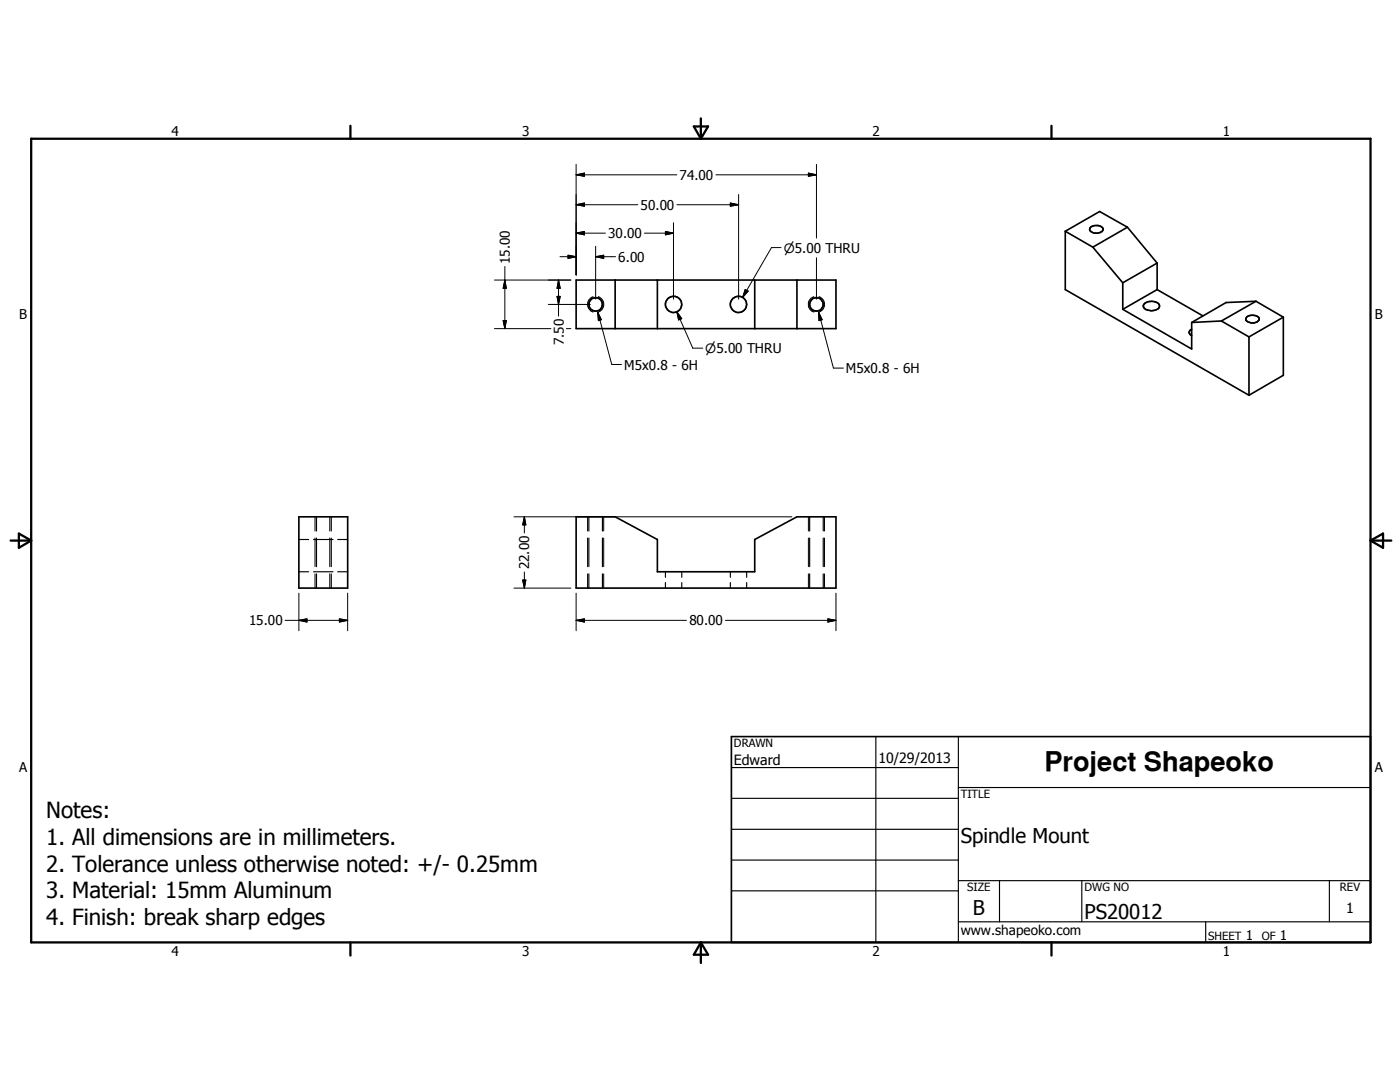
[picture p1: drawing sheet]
<svg xmlns="http://www.w3.org/2000/svg" width="279mm" height="216mm" viewBox="0 0 279 216" stroke-linecap="round" stroke-linejoin="round" font-family="sans-serif">
<g fill="none" stroke="#000" stroke-width=".33">
<path d="M115 55.9h51.8v9.7h-51.8zM122.8 55.9v9.7M131.2 55.9v9.7M150.6 55.9v9.7M159 55.9v9.7M212.6 46.1l5.5 3.2M212.6 46.1v11.7l36.7 21.1M217.6 45.5a1.94 1.94 0 0 1 2-.4 .64 .64 0 0 1 .5 .7 .64 .64 0 0 1-.5 .6 1.85 1.85 0 0 1-2.1-.4zM218.1 49.3l6 7.1M224.1 56.4v5.3M225 45.3l-6.9 4M225 45.3l-5.5-3.1-6.9 3.9"/>
<path d="M225 45.3l5.9 7.2M230.9 52.5l-6.8 3.9M230.9 57.8l-6.8 3.9M230.9 52.5v5.3M230.9 57.8l9.2 5.2M224.1 61.7l13.7 7.9v-5.3M228.3 60.7a2.05 2.05 0 0 1 3.1 .2 1.11 1.11 0 0 1-1.3 1.1 1.85 1.85 0 0 1-1.9-.9zM237.8 65.7a.65 .65 0 0 0-.5 .6 .65 .65 0 0 0 .5 .7M243.8 64.1l-6 .2M243.8 64.1l5.5 3.1M248.8 63.3a1.89 1.89 0 0 1 2.5 .2 1.26 1.26 0 0 1-1.9 .8 .65 .65 0 0 1-.7-.3 .65 .65 0 0 1 .1-.7zM249.3 67.2v11.7"/>
<path d="M250.7 60.1l-6 .3-6.9 3.9M250.7 60.1l-6.9 4M250.7 60.1l5.4 3.2M256.1 63.3l-6.8 3.9M256.1 63.3v11.6l-6.8 4M59.6 103.1h9.8v14.2h-9.8zM115 103.1h7.8l8.4 4.6v6.4h19.4v-6.4l8.4-4.6h7.8v14.2h-51.8zM146 147h127.5v41h-127.5z"/>
<circle cx="118.9" cy="60.7" r="1.34"/>
<circle cx="134.4" cy="60.7" r="1.62"/>
<circle cx="147.4" cy="60.7" r="1.63"/>
<circle cx="162.9" cy="60.7" r="1.35"/>
</g>
<g fill="none" stroke="#000" stroke-width=".23">
<path d="M59.6 107.7h2M59.6 114.1h2M62.6 107.7h3.9M62.6 114.1h3.9M63.2 103.1v2.9M63.2 107.4v5.7M63.2 114.5v2.8M65.8 103.1v2.9M65.8 107.4v5.7M65.8 114.5v2.8M67.4 107.7h2M67.4 114.1h2"/>
<path d="M117.5 103.1v2.9M117.5 107.4v5.7M117.5 114.5v2.8M120.2 103.1v2.9M120.2 107.4v5.7M120.2 114.5v2.8M132.8 114.1v1.1M132.8 116.2v1.1M136.1 114.1v1.1M136.1 116.2v1.1M145.8 114.1v1.1M145.8 116.2v1.1"/>
<path d="M149 114.1v1.1M149 116.2v1.1M161.6 103.1v2.9M161.6 107.4v5.7M161.6 114.5v2.8M164.3 103.1v2.9M164.3 107.4v5.7M164.3 114.5v2.8M146 153.2h45.3M146 159.3h45.3M174.8 147v41M191.3 157.1h82.2"/>
<path d="M191.3 147v41M146 165.5h45.3M146 171.6h45.3M146 177.8h45.3M191.3 175.7h82.2M199.5 175.7v8.2M215.9 175.7v8.2M265.3 175.7v8.2M191.3 183.9h82.2M240.6 183.9v4.1"/>
</g>
<g fill="none" stroke="#000" stroke-width=".2">
<path d="M115 34.9l1.6-.4v.7zM115 32.8v22.1M115 34.9h20.1M142.9 34.9h20M147.4 38.8v20.9M161.3 34.5l1.6 .4-1.6 .3zM162.9 32.8v14.7M98.7 55.9h15.2M100.8 55.9l.2 1.6h-.6zM100.8 53.2v12.4M111.2 59.1h.6l-.3 1.6zM111.5 55.9l.3 1.6h-.6z"/>
<path d="M111.5 55.9v7.2M111.8 51.2h3.2M113.4 50.9l1.6 .3-1.6 .4zM115 46.5l1.6-.3v.7zM115 40.9l1.6-.4v.6zM115 46.5h5.8M115 40.9h12.3M118.4 59.2a1.6 1.6 0 0 0-1.1 1.5 1.6 1.6 0 0 0 1.1 1.6M118.9 51.2l1.6-.3v.7zM118.9 51.2h4M118.9 49.1v10.6M119.4 59.2a1.56 1.56 0 0 1 .8 2.5l-.8 .6"/>
<path d="M128.6 46.5h5.8M132.8 46.2l1.6 .3-1.6 .4zM134.4 44.4v15.3M135.1 40.9h12.3M145.8 40.5l1.6 .4-1.6 .2zM148.7 57.8l.6 .3-1.1 1.3zM155.9 49.4h-1.9l-5.8 10M162.4 59.2a1.59 1.59 0 0 0-1.1 1.5 1.59 1.59 0 0 0 1.1 1.6M162.9 51.4v8.3M163.4 59.2a1.61 1.61 0 0 1 1.1 1.5 1.61 1.61 0 0 1-1.1 1.6M98.7 65.6h11.2M100.4 64h.6l-.2 1.6z"/>
<path d="M109.4 60.7h8.4M113 65.6h.9M119.3 62.3l.7 1.5-.6 .2zM119.3 62.3l2.8 10.4h1.9M135.1 62.2l1 1.4-.7 .2zM135.1 62.2l3.2 7.3h2M163.4 62.3l.7 1.5-.7 .2zM163.4 62.3l2.9 11.1h2M59.6 118.4v7.5M62.9 103.1v2.9M62.9 107.4v5.7M62.9 114.5v2.8"/>
<path d="M66.1 103.1v2.9M66.1 107.4v5.7M66.1 114.5v2.8M69.4 118.4v7.5M102.6 117.3h11.3M102.6 103.1h55.4M104.3 115.7h.6l-.3 1.6zM104.6 103.1l.3 1.6h-.6zM104.6 103.1v3.2M104.6 114.1v3.2M115 118.4v7.5M117.3 103.1v2.9"/>
<path d="M117.3 107.4v5.7M117.3 114.5v2.8M120.5 103.1v2.9M120.5 107.4v5.7M120.5 114.5v2.8M161.3 103.1v2.9M161.3 107.4v5.7M161.3 114.5v2.8M164.5 103.1v2.9M164.5 107.4v5.7M164.5 114.5v2.8M166.8 118.4v7.5"/>
<path d="M56.9 123.8h12.5M59.6 123.8l1.7-.3v.6zM67.7 123.5l1.7 .3-1.7 .3zM115 123.8l1.6-.3v.6zM115 123.8h22M144.8 123.8h22M165.2 123.5l1.6 .3-1.6 .3z"/>
</g>
<g fill="none" stroke="#000" stroke-width=".46">
<path d="M6.2 27.7h267.3v160.3h-267.3zM69.9 25.1v2.6M138.5 25.2h2.8l-1.4 2.5zM139.9 23.6v4.1M209.8 25.1v2.6M2.1 107.9h4.1M3.8 106.5l2.4 1.4-2.4 1.4zM273.5 107.9h4.2M273.5 107.9l2.5-1.4v2.8zM69.9 188v2.7M139.9 188v4.2M139.9 188l1.4 2.5h-2.8z"/>
<path d="M209.8 188v2.7"/>
</g>
<g fill="#000">
<path d="M115 34.9l1.6-.4v.7zM161.3 34.5l1.6 .4-1.6 .3zM100.8 55.9l.2 1.6h-.6zM111.2 59.1h.6l-.3 1.6zM111.5 55.9l.3 1.6h-.6zM113.4 50.9l1.6 .3-1.6 .4zM115 46.5l1.6-.3v.7zM115 40.9l1.6-.4v.6zM118.9 51.2l1.6-.3v.7zM132.8 46.2l1.6 .3-1.6 .4zM145.8 40.5l1.6 .4-1.6 .2zM148.7 57.8l.6 .3-1.1 1.3z"/>
<path d="M100.4 64h.6l-.2 1.6zM119.3 62.3l.7 1.5-.6 .2zM135.1 62.2l1 1.4-.7 .2zM163.4 62.3l.7 1.5-.7 .2zM104.3 115.7h.6l-.3 1.6zM104.6 103.1l.3 1.6h-.6zM59.6 123.8l1.7-.3v.6zM67.7 123.5l1.7 .3-1.7 .3zM115 123.8l1.6-.3v.6zM165.2 123.5l1.6 .3-1.6 .3z"/>
</g>
<text font-size="5.4" x="208.4" y="153.8">Project Shapeoko</text>
<g font-size="4.4">
<text x="9.2" y="163.3">Notes:</text>
<text x="9.2" y="168.6">1. All dimensions are in millimeters.</text>
<text x="9.2" y="173.9">2. Tolerance unless otherwise noted: +/- 0.25mm</text>
<text x="9.2" y="179.3">3. Material: 15mm Aluminum</text>
<text x="9.2" y="184.6">4. Finish: break sharp edges</text>
</g>
<g font-size="4.1">
<text x="191.7" y="168.3">Spindle Mount</text>
<text x="194.2" y="182.5">B</text>
<text x="216.4" y="183.4">PS20012</text>
</g>
<g font-size="2.8">
<text x="146.5" y="152.6">Edward</text>
<text x="175.3" y="152.2">10/29/2013</text>
<text x="268.6" y="182.1">1</text>
</g>
<g font-size="2.7">
<text x="34.2" y="27.1">4</text>
<text x="104.2" y="27.1">3</text>
<text x="174.1" y="27.1">2</text>
<text x="244.1" y="27.1">1</text>
<text x="135.6" y="35.9">74.00</text>
<text x="127.8" y="41.9">50.00</text>
<text x="121.4" y="47.5">30.00</text>
<text x="101.8" y="52.7" transform="rotate(-90 101.8 52.7)">15.00</text>
<text x="123.4" y="52.2">6.00</text>
<text x="3.8" y="63.7">B</text>
<text x="274.4" y="63.7">B</text>
<text x="112.5" y="68.9" transform="rotate(-90 112.5 68.9)">7.50</text>
<text x="124.6" y="73.7">M5x0.8 - 6H</text>
<text x="168.8" y="74.4">M5x0.8 - 6H</text>
<text x="105.6" y="113.6" transform="rotate(-90 105.6 113.6)">22.00</text>
<text x="49.7" y="124.8">15.00</text>
<text x="137.6" y="124.8">80.00</text>
<text x="3.8" y="154.1">A</text>
<text x="274.4" y="154.1">A</text>
<text x="34.2" y="190.7">4</text>
<text x="104.2" y="190.7">3</text>
<text x="174.1" y="190.7">2</text>
<text x="191.7" y="186.5">www.shapeoko.com</text>
<text x="244.1" y="190.7">1</text>
<text x="248.6" y="187.5">1</text>
<text x="255.4" y="187.5">1</text>
</g>
<g font-size="2.6">
<text x="156.4" y="50.4">⌀5.00 THRU</text>
<text x="140.8" y="70.5">⌀5.00 THRU</text>
</g>
<g font-size="2.3">
<text x="146.5" y="149.1">DRAWN</text>
<text x="191.7" y="159.3">TITLE</text>
<text x="193" y="177.9">SIZE</text>
<text x="216.4" y="177.9">DWG NO</text>
<text x="267.4" y="177.9">REV</text>
<text x="241.1" y="187.5">SHEET</text>
<text x="251.8" y="187.5">OF</text>
</g>
</svg>
